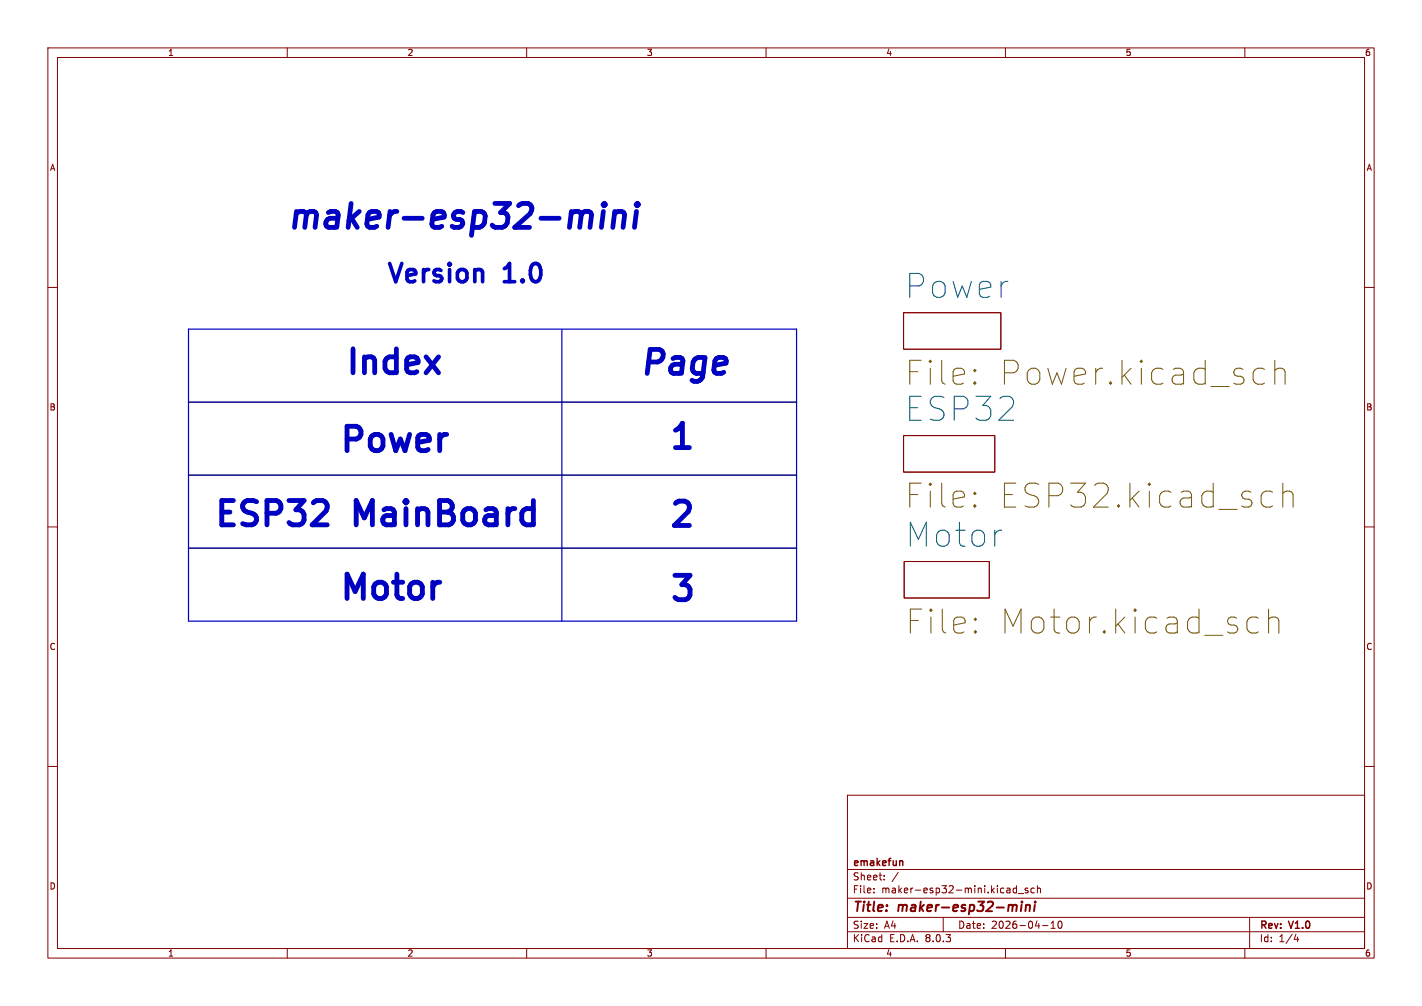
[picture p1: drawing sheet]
<svg xmlns="http://www.w3.org/2000/svg" width="297mm" height="210mm" viewBox="0 0 297 210" stroke-linecap="round" stroke-linejoin="round" font-family="sans-serif">
<g fill="none" stroke="#840000" stroke-width=".21">
<path d="M10 10h277v190h-277zM12 12h273v186h-273zM60 10v2M110 10v2M160 10v2M210 10v2M260 10v2M10 60h2M285 60h2M188.7 65.3h20.3v7.6h-20.3zM188.7 90.9h19.1v7.7h-19.1zM10 110h2"/>
<path d="M188.8 117.2h17.8v7.6h-17.8zM285 110h2M10 160h2M285 160h2M177 166h108v32h-108zM60 198v2M110 198v2M160 198v2M177 194.5h108M177 191.5h108M177 187.5h108M177 181.5h108"/>
<path d="M182.5 186.3v.1M182.5 185.5v.1M184.7 183.6v.1M184.7 182.8v.1M187.6 182.1l-1.3 2M197 191.5v3M210 198v2M212.3 184.9v1.5M212.3 185.5l-.4-.1-.3 .3 .1 .6h.6M212.7 186.5h1.1M214.7 185.5l-.4-.1-.2 .2 .1 .2 .5 .2v.3h-.6M216 185.5l-.4-.1-.3 .3 .2 .6h.5"/>
<path d="M216.7 185.5l.2-.1 .3 .1 .1 .9M216.7 184.9v1.5M217.7 193.2h1.2M219.5 193.8h.9M219.5 192.7l.5-.4v1.5M221.2 192.4l.1-.1a.8 .8 0 0 1 .5 .7 .8 .8 0 0 1-.5 .8 1 1 0 0 1-.1-1.4zM260 198v2M261 191.5v6.5M270.7 195l-.4 1.1h.9M271 195.6v1"/>
</g>
<path d="M213.4 188.9l-.2 1.3M213.5 188.2l-.1 .2M214.3 189.1l.3-.2 .5 .1-.1 1.2M214.3 188.9l-.1 1.3M216.1 188.9l-.1 1.3M216.2 188.2v.2" fill="none" stroke="#840000" stroke-width=".4"/>
<path d="M188.3 179.7l.3 .2v.8" fill="none" stroke="#840000" stroke-width=".3"/>
<g fill="none" stroke="#725600" stroke-width=".21">
<path d="M203.6 79.7l.2 .3-.2 .2M203.6 77.1l.2 .3-.2 .2M262.2 80l.5 .2h.9l.5-.2M262.2 77.1l.5-.2h.9l.5 .2M266.3 77.4a1.24 1.24 0 0 1 2.1 .2v2.6M266.3 75.2v5M203.6 105.4l.2 .2-.2 .3M203.6 102.8l.2 .2-.2 .2M264.4 102.5h.9l.5 .3M265.8 105.6l-.5 .3h-.9M267.9 103a1.24 1.24 0 0 1 2.2 .2v2.7M267.9 100.9v5"/>
<path d="M203.7 131.7l.3 .2-.3 .3M203.7 129.1l.3 .2-.3 .2M260.7 131.7l.7 .5h.9l.5-.3M262.8 129.1l-.5-.3h-.9l-.7 .5M265 129.3a1.24 1.24 0 0 1 2.1 .2v2.7M265 127.1v5.1"/>
</g>
<path d="M208.7 110.7h.5" fill="none" stroke="#006464" stroke-width=".21"/>
<path d="M121.7 44.4l.5-.3h.7l.5 .3 .2 .5-.4 2.6M126 44.1l-.4 3.4M126.2 42.5v.4M126.2 42.5l-.2 .2 .2 .2M126.2 42.5l.2 .2-.2 .2M128.3 44.6a1.43 1.43 0 0 1 2-.2l.2 .5-.4 2.6M128.4 44.1l-.4 3.4M132.9 44.1l-.4 3.4M133.1 42.5l-.2 .2 .2 .2M133.1 42.5l.2 .2-.2 .2M133.1 42.5v.4" fill="none" stroke="#0000c2" stroke-width="1"/>
<path d="M39.4 68.7h127v61h-127zM117.3 68.8v60.9" fill="none" stroke="#0000c2" stroke-width=".25"/>
<path d="M39.4 83.9h127M39.4 99.2h127M39.4 114.4h127" fill="none" stroke="#000084" stroke-width=".3"/>
<g font-size="7.1" fill="#0000c2">
<text x="70.6" y="94.7">Power</text>
<text x="139.4" y="94.1">1</text>
<text x="44.4" y="110.2">ESP32</text>
<text x="74.5" y="110.2">MainBoard</text>
<text x="139.4" y="110.4">2</text>
<text x="70.6" y="125.6">Motor</text>
<text x="139.6" y="125.9">3</text>
</g>
<g font-size="7" fill="#0000c2">
<text x="59.7" y="48.1">maker-esp32-mini</text>
<text x="71.9" y="78.5">Index</text>
<text x="133.3" y="78.6">Page</text>
</g>
<g font-size="7" fill="#006464">
<text x="188.7" y="62.7">Power</text>
<text x="188.7" y="80.4">File:</text>
<text x="188.7" y="88.4">ESP32</text>
<text x="188.8" y="114.6">Motor</text>
</g>
<g font-size="7" fill="#725600">
<text x="208" y="80.4">Power.kicad_sch</text>
<text x="188.7" y="106.1">File:</text>
<text x="208" y="106.1">ESP32.kicad_sch</text>
<text x="188.8" y="132.4">File:</text>
<text x="208.1" y="132.4">Motor.kicad_sch</text>
</g>
<g font-size="5.3" fill="#0000c2">
<text x="80.5" y="59.3">Version</text>
<text x="105.6" y="59.3">1.0</text>
</g>
<g font-size="2.8" fill="#840000">
<text x="178" y="190.9">Title:</text>
<text x="187.7" y="190.9">maker-esp32-mini</text>
</g>
<g font-size="2.1" fill="#840000">
<text x="178" y="184">Sheet:</text>
<text x="178" y="181.2">emakefun</text>
<text x="178" y="186.7">File:</text>
<text x="184.1" y="186.7">maker-esp32-mini.kicad_sch</text>
<text x="178" y="196.9">KiCad</text>
<text x="178" y="194.1">Size:</text>
<text x="184.7" y="194.1">A4</text>
<text x="185.7" y="196.9">E.D.A.</text>
<text x="193.3" y="196.9">8.0.3</text>
<text x="200" y="194.1">Date:</text>
<text x="207" y="194.1">2026-04-10</text>
<text x="263" y="194.3">Rev:</text>
<text x="263" y="196.9">Id:</text>
<text x="267.1" y="196.9">1/4</text>
<text x="269.4" y="194.3">V1.0</text>
</g>
<g font-size="1.8" fill="#840000">
<text x="35" y="11.9">1</text>
<text x="85" y="11.9">2</text>
<text x="135" y="11.9">3</text>
<text x="185" y="11.9">4</text>
<text x="235" y="11.9">5</text>
<text x="285" y="11.9">6</text>
<text x="10.3" y="35.9">A</text>
<text x="285.3" y="35.9">A</text>
<text x="10.3" y="85.9">B</text>
<text x="285.3" y="85.9">B</text>
<text x="10.3" y="135.9">C</text>
<text x="285.3" y="135.9">C</text>
<text x="10.3" y="185.9">D</text>
<text x="285.3" y="185.9">D</text>
<text x="35" y="199.9">1</text>
<text x="85" y="199.9">2</text>
<text x="135" y="199.9">3</text>
<text x="185" y="199.9">4</text>
<text x="235" y="199.9">5</text>
<text x="285" y="199.9">6</text>
</g>
</svg>
